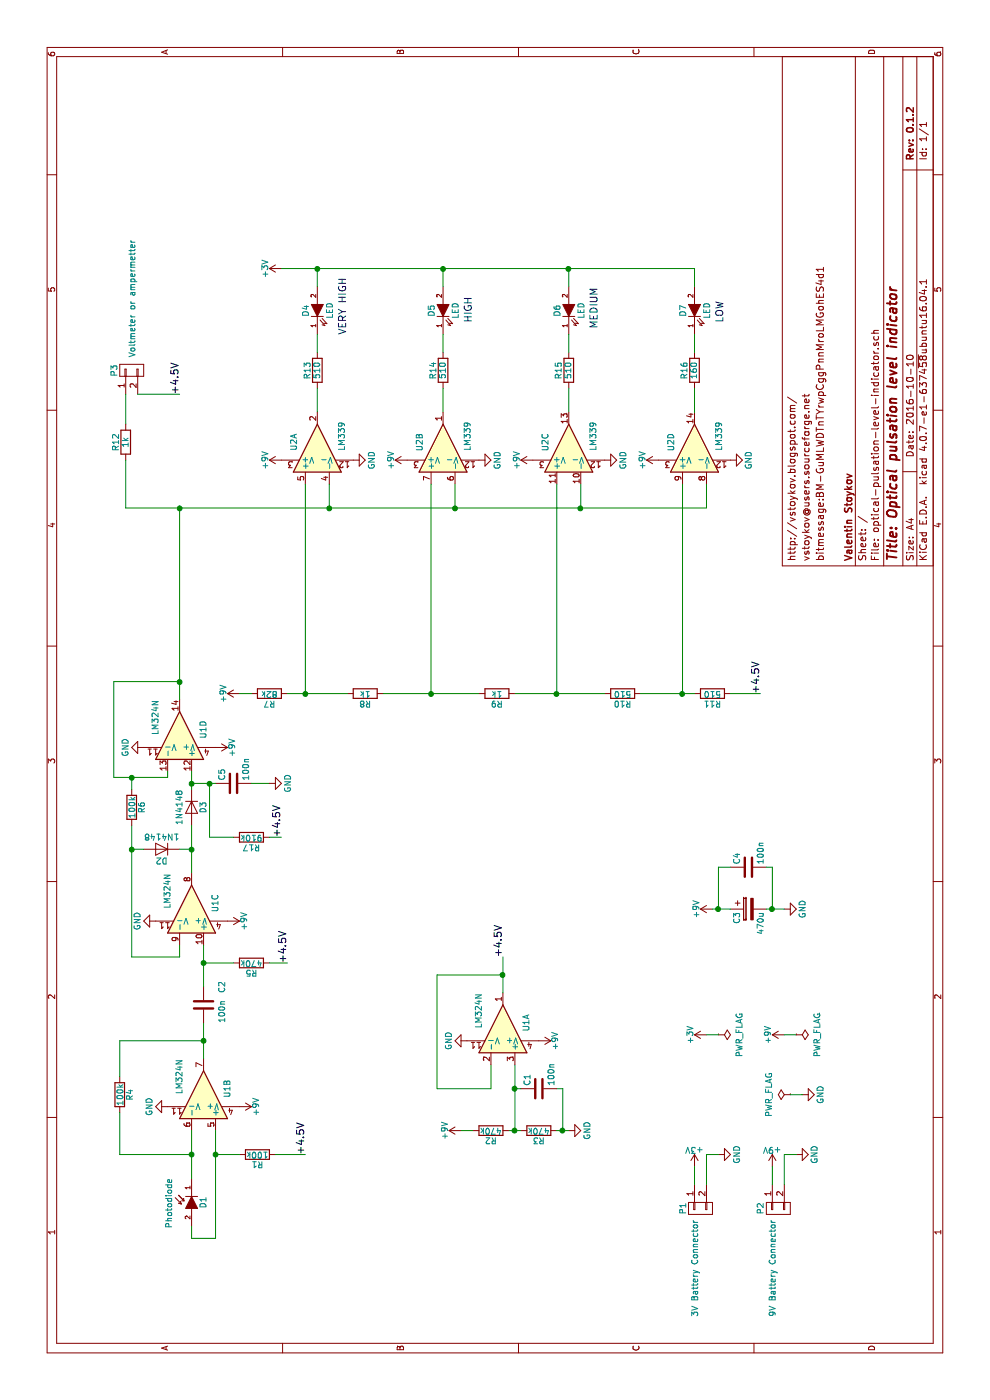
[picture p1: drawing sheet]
EESchema Schematic File Version 2
LIBS:optical-pulsation-level-indicator-rescue
LIBS:power
LIBS:device
LIBS:transistors
LIBS:conn
LIBS:linear
LIBS:regul
LIBS:74xx
LIBS:cmos4000
LIBS:adc-dac
LIBS:memory
LIBS:xilinx
LIBS:microcontrollers
LIBS:dsp
LIBS:microchip
LIBS:analog_switches
LIBS:motorola
LIBS:texas
LIBS:intel
LIBS:audio
LIBS:interface
LIBS:digital-audio
LIBS:philips
LIBS:display
LIBS:cypress
LIBS:siliconi
LIBS:opto
LIBS:atmel
LIBS:contrib
LIBS:valves
LIBS:MySymbols
LIBS:optical-pulsation-level-indicator-cache
EELAYER 25 0
EELAYER END
$Descr A4 11693 8268
encoding utf-8
Sheet 1 1
Title "Optical pulsation level indicator"
Date "2016-10-10"
Rev "0.1.2"
Comp "Valentin Stoykov"
Comment1 ""
Comment2 "bitmessage:BM-GuMLWDTnTYrwpCggPnnMroLMGohES4d1"
Comment3 "vstoykov@users.sourceforge.net"
Comment4 "http://vstoykov.blogspot.com/"
$EndDescr
$Comp
L Photodiode D1
U 1 1
P 1650 1600
F 0 "D1" H 1650 1700 50  0000 C CNN
F 1 "Photodiode" H 1657 1416 50  0000 C CNN
F 2 "LEDs:LED-5MM" H 1650 1600 50  0001 C CNN
F 3 "" H 1650 1600 50  0000 C CNN
	1    1650 1600
	-1   0    0    1   
$EndComp
$Comp
L CONN_01X02 P2
U 1 1
P 1600 6500
F 0 "P2" H 1600 6650 50  0000 C CNN
F 1 "9V Battery Connector" H 2100 6550 50  0000 C CNN
F 2 "MyFootprints:Battery_Connector" H 1600 5900 50  0001 C CNN
F 3 "" H 1600 6500 50  0000 C CNN
	1    1600 6500
	-1   0    0    -1  
$EndComp
$Comp
L LM324N U1
U 2 1
P 2550 1700
F 0 "U1" H 2600 1900 50  0000 C CNN
F 1 "LM324N" H 2700 1500 50  0000 C CNN
F 2 "Housings_DIP:DIP-14_W7.62mm_LongPads" H 2500 1800 50  0001 C CNN
F 3 "" H 2600 1900 50  0000 C CNN
	2    2550 1700
	1    0    0    1   
$EndComp
$Comp
L +9V #PWR01
U 1 1
P 1950 6450
F 0 "#PWR01" H 1950 6300 50  0001 C CNN
F 1 "+9V" H 1950 6590 50  0000 C CNN
F 2 "" H 1950 6450 50  0000 C CNN
F 3 "" H 1950 6450 50  0000 C CNN
	1    1950 6450
	0    1    1    0   
$EndComp
$Comp
L GND #PWR02
U 1 1
P 2050 6650
F 0 "#PWR02" H 2050 6400 50  0001 C CNN
F 1 "GND" H 2050 6500 50  0000 C CNN
F 2 "" H 2050 6650 50  0000 C CNN
F 3 "" H 2050 6650 50  0000 C CNN
	1    2050 6650
	1    0    0    -1  
$EndComp
$Comp
L GND #PWR03
U 1 1
P 2550 6700
F 0 "#PWR03" H 2550 6450 50  0001 C CNN
F 1 "GND" H 2550 6550 50  0000 C CNN
F 2 "" H 2550 6700 50  0000 C CNN
F 3 "" H 2550 6700 50  0000 C CNN
	1    2550 6700
	1    0    0    -1  
$EndComp
$Comp
L +9V #PWR04
U 1 1
P 3050 6550
F 0 "#PWR04" H 3050 6400 50  0001 C CNN
F 1 "+9V" H 3050 6690 50  0000 C CNN
F 2 "" H 3050 6550 50  0000 C CNN
F 3 "" H 3050 6550 50  0000 C CNN
	1    3050 6550
	1    0    0    -1  
$EndComp
$Comp
L PWR_FLAG #FLG05
U 1 1
P 2550 6600
F 0 "#FLG05" H 2550 6695 50  0001 C CNN
F 1 "PWR_FLAG" H 2550 6780 50  0000 C CNN
F 2 "" H 2550 6600 50  0000 C CNN
F 3 "" H 2550 6600 50  0000 C CNN
	1    2550 6600
	1    0    0    -1  
$EndComp
$Comp
L PWR_FLAG #FLG06
U 1 1
P 3050 6650
F 0 "#FLG06" H 3050 6745 50  0001 C CNN
F 1 "PWR_FLAG" H 3050 6830 50  0000 C CNN
F 2 "" H 3050 6650 50  0000 C CNN
F 3 "" H 3050 6650 50  0000 C CNN
	1    3050 6650
	-1   0    0    1   
$EndComp
$Comp
L R R4
U 1 1
P 2550 1000
F 0 "R4" V 2630 1000 50  0000 C CNN
F 1 "100k" V 2550 1000 50  0000 C CNN
F 2 "Resistors_ThroughHole:Resistor_Horizontal_RM15mm" V 2480 1000 50  0001 C CNN
F 3 "" H 2550 1000 50  0000 C CNN
	1    2550 1000
	0    1    1    0   
$EndComp
$Comp
L +9V #PWR07
U 1 1
P 2450 2000
F 0 "#PWR07" H 2450 1850 50  0001 C CNN
F 1 "+9V" H 2450 2140 50  0000 C CNN
F 2 "" H 2450 2000 50  0000 C CNN
F 3 "" H 2450 2000 50  0000 C CNN
	1    2450 2000
	-1   0    0    1   
$EndComp
$Comp
L GND #PWR08
U 1 1
P 2450 1400
F 0 "#PWR08" H 2450 1150 50  0001 C CNN
F 1 "GND" H 2450 1250 50  0000 C CNN
F 2 "" H 2450 1400 50  0000 C CNN
F 3 "" H 2450 1400 50  0000 C CNN
	1    2450 1400
	-1   0    0    1   
$EndComp
$Comp
L D D3
U 1 1
P 4950 1600
F 0 "D3" H 4950 1700 50  0000 C CNN
F 1 "1N4148" H 4950 1500 50  0000 C CNN
F 2 "Diodes_ThroughHole:Diode_DO-35_SOD27_Horizontal_RM10" H 4950 1600 50  0001 C CNN
F 3 "" H 4950 1600 50  0000 C CNN
	1    4950 1600
	-1   0    0    1   
$EndComp
$Comp
L R R8
U 1 1
P 5900 3050
F 0 "R8" V 5980 3050 50  0000 C CNN
F 1 "1k" V 5900 3050 50  0000 C CNN
F 2 "Resistors_ThroughHole:Resistor_Horizontal_RM15mm" V 5830 3050 50  0001 C CNN
F 3 "" H 5900 3050 50  0000 C CNN
	1    5900 3050
	-1   0    0    -1  
$EndComp
$Comp
L R R9
U 1 1
P 5900 4150
F 0 "R9" V 5980 4150 50  0000 C CNN
F 1 "1k" V 5900 4150 50  0000 C CNN
F 2 "Resistors_ThroughHole:Resistor_Horizontal_RM15mm" V 5830 4150 50  0001 C CNN
F 3 "" H 5900 4150 50  0000 C CNN
	1    5900 4150
	-1   0    0    -1  
$EndComp
$Comp
L R R10
U 1 1
P 5900 5200
F 0 "R10" V 5980 5200 50  0000 C CNN
F 1 "510" V 5900 5200 50  0000 C CNN
F 2 "Resistors_ThroughHole:Resistor_Horizontal_RM15mm" V 5830 5200 50  0001 C CNN
F 3 "" H 5900 5200 50  0000 C CNN
	1    5900 5200
	-1   0    0    -1  
$EndComp
$Comp
L R R11
U 1 1
P 5900 5950
F 0 "R11" V 5980 5950 50  0000 C CNN
F 1 "510" V 5900 5950 50  0000 C CNN
F 2 "Resistors_ThroughHole:Resistor_Horizontal_RM15mm" V 5830 5950 50  0001 C CNN
F 3 "" H 5900 5950 50  0000 C CNN
	1    5900 5950
	-1   0    0    -1  
$EndComp
$Comp
L R R14
U 1 1
P 8600 3700
F 0 "R14" V 8680 3700 50  0000 C CNN
F 1 "510" V 8600 3700 50  0000 C CNN
F 2 "Resistors_ThroughHole:Resistor_Horizontal_RM15mm" V 8530 3700 50  0001 C CNN
F 3 "" H 8600 3700 50  0000 C CNN
	1    8600 3700
	0    1    -1   0   
$EndComp
$Comp
L LED-RESCUE-optical-pulsation-level-indicator D5
U 1 1
P 9100 3700
F 0 "D5" H 9100 3800 50  0000 C CNN
F 1 "LED" H 9100 3600 50  0000 C CNN
F 2 "LEDs:LED-5MM" H 9100 3700 50  0001 C CNN
F 3 "" H 9100 3700 50  0000 C CNN
	1    9100 3700
	1    0    0    -1  
$EndComp
$Comp
L +3V #PWR09
U 1 1
P 9450 2350
F 0 "#PWR09" H 9450 2200 50  0001 C CNN
F 1 "+3V" H 9450 2490 50  0000 C CNN
F 2 "" H 9450 2350 50  0000 C CNN
F 3 "" H 9450 2350 50  0000 C CNN
	1    9450 2350
	1    0    0    -1  
$EndComp
$Comp
L R R15
U 1 1
P 8600 4750
F 0 "R15" V 8680 4750 50  0000 C CNN
F 1 "510" V 8600 4750 50  0000 C CNN
F 2 "Resistors_ThroughHole:Resistor_Horizontal_RM15mm" V 8530 4750 50  0001 C CNN
F 3 "" H 8600 4750 50  0000 C CNN
	1    8600 4750
	0    1    -1   0   
$EndComp
$Comp
L LED-RESCUE-optical-pulsation-level-indicator D6
U 1 1
P 9100 4750
F 0 "D6" H 9100 4850 50  0000 C CNN
F 1 "LED" H 9100 4650 50  0000 C CNN
F 2 "LEDs:LED-5MM" H 9100 4750 50  0001 C CNN
F 3 "" H 9100 4750 50  0000 C CNN
	1    9100 4750
	1    0    0    -1  
$EndComp
$Comp
L R R16
U 1 1
P 8600 5800
F 0 "R16" V 8680 5800 50  0000 C CNN
F 1 "160" V 8600 5800 50  0000 C CNN
F 2 "Resistors_ThroughHole:Resistor_Horizontal_RM15mm" V 8530 5800 50  0001 C CNN
F 3 "" H 8600 5800 50  0000 C CNN
	1    8600 5800
	0    1    -1   0   
$EndComp
$Comp
L LED-RESCUE-optical-pulsation-level-indicator D7
U 1 1
P 9100 5800
F 0 "D7" H 9100 5900 50  0000 C CNN
F 1 "LED" H 9100 5700 50  0000 C CNN
F 2 "LEDs:LED-5MM" H 9100 5800 50  0001 C CNN
F 3 "" H 9100 5800 50  0000 C CNN
	1    9100 5800
	1    0    0    -1  
$EndComp
$Comp
L CONN_01X02 P1
U 1 1
P 1600 5850
F 0 "P1" H 1600 6000 50  0000 C CNN
F 1 "3V Battery Connector" H 2100 5900 50  0000 C CNN
F 2 "MyFootprints:Battery_Connector" H 1600 5250 50  0001 C CNN
F 3 "" H 1600 5850 50  0000 C CNN
	1    1600 5850
	-1   0    0    -1  
$EndComp
$Comp
L GND #PWR010
U 1 1
P 2050 6000
F 0 "#PWR010" H 2050 5750 50  0001 C CNN
F 1 "GND" H 2050 5850 50  0000 C CNN
F 2 "" H 2050 6000 50  0000 C CNN
F 3 "" H 2050 6000 50  0000 C CNN
	1    2050 6000
	1    0    0    -1  
$EndComp
$Comp
L PWR_FLAG #FLG011
U 1 1
P 3050 6000
F 0 "#FLG011" H 3050 6095 50  0001 C CNN
F 1 "PWR_FLAG" H 3050 6180 50  0000 C CNN
F 2 "" H 3050 6000 50  0000 C CNN
F 3 "" H 3050 6000 50  0000 C CNN
	1    3050 6000
	-1   0    0    1   
$EndComp
$Comp
L +3V #PWR012
U 1 1
P 3050 5900
F 0 "#PWR012" H 3050 5750 50  0001 C CNN
F 1 "+3V" H 3050 6040 50  0000 C CNN
F 2 "" H 3050 5900 50  0000 C CNN
F 3 "" H 3050 5900 50  0000 C CNN
	1    3050 5900
	1    0    0    -1  
$EndComp
$Comp
L +3V #PWR013
U 1 1
P 1950 5800
F 0 "#PWR013" H 1950 5650 50  0001 C CNN
F 1 "+3V" H 1950 5940 50  0000 C CNN
F 2 "" H 1950 5800 50  0000 C CNN
F 3 "" H 1950 5800 50  0000 C CNN
	1    1950 5800
	0    1    1    0   
$EndComp
Text Notes 9000 6050 0    60   ~ 0
LOW
Text Notes 8950 5000 0    60   ~ 0
MEDIUM
Text Notes 9000 3950 0    60   ~ 0
HIGH
$Comp
L GND #PWR014
U 1 1
P 4100 6550
F 0 "#PWR014" H 4100 6300 50  0001 C CNN
F 1 "GND" H 4100 6400 50  0000 C CNN
F 2 "" H 4100 6550 50  0000 C CNN
F 3 "" H 4100 6550 50  0000 C CNN
	1    4100 6550
	1    0    0    -1  
$EndComp
$Comp
L +9V #PWR015
U 1 1
P 4100 5950
F 0 "#PWR015" H 4100 5800 50  0001 C CNN
F 1 "+9V" H 4100 6090 50  0000 C CNN
F 2 "" H 4100 5950 50  0000 C CNN
F 3 "" H 4100 5950 50  0000 C CNN
	1    4100 5950
	1    0    0    -1  
$EndComp
$Comp
L CP C3
U 1 1
P 4100 6250
F 0 "C3" H 4125 6350 50  0000 L CNN
F 1 "470u" H 4125 6150 50  0000 L CNN
F 2 "Capacitors_ThroughHole:C_Radial_D8_L21_P3.8" H 4138 6100 50  0001 C CNN
F 3 "" H 4100 6250 50  0000 C CNN
	1    4100 6250
	-1   0    0    -1  
$EndComp
$Comp
L C C4
U 1 1
P 4450 6250
F 0 "C4" H 4475 6350 50  0000 L CNN
F 1 "100n" H 4475 6150 50  0000 L CNN
F 2 "Capacitors_ThroughHole:C_Rect_L7_W2.5_P5" H 4488 6100 50  0001 C CNN
F 3 "" H 4450 6250 50  0000 C CNN
	1    4450 6250
	1    0    0    -1  
$EndComp
$Comp
L LM339 U2
U 1 1
P 7950 2650
F 0 "U2" H 8000 2850 50  0000 C CNN
F 1 "LM339" H 8050 2450 50  0000 C CNN
F 2 "Housings_DIP:DIP-14_W7.62mm_LongPads" H 7900 2750 50  0001 C CNN
F 3 "" H 8000 2850 50  0000 C CNN
	1    7950 2650
	1    0    0    -1  
$EndComp
$Comp
L LM339 U2
U 2 1
P 7950 3700
F 0 "U2" H 8000 3900 50  0000 C CNN
F 1 "LM339" H 8050 3500 50  0000 C CNN
F 2 "Housings_DIP:DIP-14_W7.62mm_LongPads" H 7900 3800 50  0001 C CNN
F 3 "" H 8000 3900 50  0000 C CNN
	2    7950 3700
	1    0    0    -1  
$EndComp
$Comp
L LM339 U2
U 3 1
P 7950 4750
F 0 "U2" H 8000 4950 50  0000 C CNN
F 1 "LM339" H 8050 4550 50  0000 C CNN
F 2 "Housings_DIP:DIP-14_W7.62mm_LongPads" H 7900 4850 50  0001 C CNN
F 3 "" H 8000 4950 50  0000 C CNN
	3    7950 4750
	1    0    0    -1  
$EndComp
$Comp
L LM339 U2
U 4 1
P 7950 5800
F 0 "U2" H 8000 6000 50  0000 C CNN
F 1 "LM339" H 8050 5600 50  0000 C CNN
F 2 "Housings_DIP:DIP-14_W7.62mm_LongPads" H 7900 5900 50  0001 C CNN
F 3 "" H 8000 6000 50  0000 C CNN
	4    7950 5800
	1    0    0    -1  
$EndComp
$Comp
L LM324N U1
U 1 1
P 3100 4200
F 0 "U1" H 3150 4400 50  0000 C CNN
F 1 "LM324N" H 3250 4000 50  0000 C CNN
F 2 "Housings_DIP:DIP-14_W7.62mm_LongPads" H 3050 4300 50  0001 C CNN
F 3 "" H 3150 4400 50  0000 C CNN
	1    3100 4200
	1    0    0    1   
$EndComp
$Comp
L +9V #PWR016
U 1 1
P 3000 4500
F 0 "#PWR016" H 3000 4350 50  0001 C CNN
F 1 "+9V" H 3000 4640 50  0000 C CNN
F 2 "" H 3000 4500 50  0000 C CNN
F 3 "" H 3000 4500 50  0000 C CNN
	1    3000 4500
	-1   0    0    1   
$EndComp
$Comp
L GND #PWR017
U 1 1
P 3000 3900
F 0 "#PWR017" H 3000 3650 50  0001 C CNN
F 1 "GND" H 3000 3750 50  0000 C CNN
F 2 "" H 3000 3900 50  0000 C CNN
F 3 "" H 3000 3900 50  0000 C CNN
	1    3000 3900
	-1   0    0    1   
$EndComp
$Comp
L LM324N U1
U 3 1
P 4100 1600
F 0 "U1" H 4150 1800 50  0000 C CNN
F 1 "LM324N" H 4250 1400 50  0000 C CNN
F 2 "Housings_DIP:DIP-14_W7.62mm_LongPads" H 4050 1700 50  0001 C CNN
F 3 "" H 4150 1800 50  0000 C CNN
	3    4100 1600
	1    0    0    1   
$EndComp
$Comp
L +9V #PWR018
U 1 1
P 4000 1900
F 0 "#PWR018" H 4000 1750 50  0001 C CNN
F 1 "+9V" H 4000 2040 50  0000 C CNN
F 2 "" H 4000 1900 50  0000 C CNN
F 3 "" H 4000 1900 50  0000 C CNN
	1    4000 1900
	-1   0    0    1   
$EndComp
$Comp
L GND #PWR019
U 1 1
P 4000 1300
F 0 "#PWR019" H 4000 1050 50  0001 C CNN
F 1 "GND" H 4000 1150 50  0000 C CNN
F 2 "" H 4000 1300 50  0000 C CNN
F 3 "" H 4000 1300 50  0000 C CNN
	1    4000 1300
	-1   0    0    1   
$EndComp
$Comp
L LM324N U1
U 4 1
P 5550 1500
F 0 "U1" H 5600 1700 50  0000 C CNN
F 1 "LM324N" H 5700 1300 50  0000 C CNN
F 2 "Housings_DIP:DIP-14_W7.62mm_LongPads" H 5500 1600 50  0001 C CNN
F 3 "" H 5600 1700 50  0000 C CNN
	4    5550 1500
	1    0    0    1   
$EndComp
$Comp
L +9V #PWR020
U 1 1
P 5450 1800
F 0 "#PWR020" H 5450 1650 50  0001 C CNN
F 1 "+9V" H 5450 1940 50  0000 C CNN
F 2 "" H 5450 1800 50  0000 C CNN
F 3 "" H 5450 1800 50  0000 C CNN
	1    5450 1800
	-1   0    0    1   
$EndComp
$Comp
L GND #PWR021
U 1 1
P 5450 1200
F 0 "#PWR021" H 5450 950 50  0001 C CNN
F 1 "GND" H 5450 1050 50  0000 C CNN
F 2 "" H 5450 1200 50  0000 C CNN
F 3 "" H 5450 1200 50  0000 C CNN
	1    5450 1200
	-1   0    0    1   
$EndComp
$Comp
L R R2
U 1 1
P 2250 4100
F 0 "R2" V 2330 4100 50  0000 C CNN
F 1 "470k" V 2250 4100 50  0000 C CNN
F 2 "Resistors_ThroughHole:Resistor_Horizontal_RM15mm" V 2180 4100 50  0001 C CNN
F 3 "" H 2250 4100 50  0000 C CNN
	1    2250 4100
	-1   0    0    -1  
$EndComp
$Comp
L R R3
U 1 1
P 2250 4500
F 0 "R3" V 2330 4500 50  0000 C CNN
F 1 "470k" V 2250 4500 50  0000 C CNN
F 2 "Resistors_ThroughHole:Resistor_Horizontal_RM15mm" V 2180 4500 50  0001 C CNN
F 3 "" H 2250 4500 50  0000 C CNN
	1    2250 4500
	-1   0    0    -1  
$EndComp
$Comp
L +9V #PWR022
U 1 1
P 2250 3850
F 0 "#PWR022" H 2250 3700 50  0001 C CNN
F 1 "+9V" H 2250 3990 50  0000 C CNN
F 2 "" H 2250 3850 50  0000 C CNN
F 3 "" H 2250 3850 50  0000 C CNN
	1    2250 3850
	1    0    0    -1  
$EndComp
$Comp
L GND #PWR023
U 1 1
P 2250 4750
F 0 "#PWR023" H 2250 4500 50  0001 C CNN
F 1 "GND" H 2250 4600 50  0000 C CNN
F 2 "" H 2250 4750 50  0000 C CNN
F 3 "" H 2250 4750 50  0000 C CNN
	1    2250 4750
	1    0    0    -1  
$EndComp
$Comp
L C C1
U 1 1
P 2600 4500
F 0 "C1" H 2625 4600 50  0000 L CNN
F 1 "100n" H 2625 4400 50  0000 L CNN
F 2 "Capacitors_ThroughHole:C_Rect_L7_W2.5_P5" H 2638 4350 50  0001 C CNN
F 3 "" H 2600 4500 50  0000 C CNN
	1    2600 4500
	1    0    0    -1  
$EndComp
Text Label 3700 4200 0    60   ~ 0
+4.5V
$Comp
L R R1
U 1 1
P 2050 2150
F 0 "R1" V 2130 2150 50  0000 C CNN
F 1 "100k" V 2050 2150 50  0000 C CNN
F 2 "Resistors_ThroughHole:Resistor_Horizontal_RM15mm" V 1980 2150 50  0001 C CNN
F 3 "" H 2050 2150 50  0000 C CNN
	1    2050 2150
	-1   0    0    1   
$EndComp
Wire Wire Line
	1800 6450 1950 6450
Wire Wire Line
	1800 6550 2050 6550
Wire Wire Line
	2050 6550 2050 6650
Wire Wire Line
	2550 6600 2550 6700
Wire Wire Line
	3050 6550 3050 6650
Wire Wire Line
	1850 1600 2250 1600
Wire Wire Line
	2050 1000 2050 1600
Connection ~ 2050 1600
Wire Wire Line
	2850 1700 3150 1700
Wire Wire Line
	1350 1800 2250 1800
Wire Wire Line
	2050 1800 2050 2000
Wire Wire Line
	5900 4300 5900 5050
Wire Wire Line
	5900 5350 5900 5800
Wire Wire Line
	5900 6100 5900 6350
Wire Wire Line
	8250 3700 8450 3700
Wire Wire Line
	8750 3700 8900 3700
Wire Wire Line
	9450 2350 9450 5800
Wire Wire Line
	9450 3700 9300 3700
Wire Wire Line
	8750 4750 8900 4750
Wire Wire Line
	8750 5800 8900 5800
Wire Wire Line
	8450 4750 8250 4750
Wire Wire Line
	8250 5800 8450 5800
Wire Wire Line
	9450 5800 9300 5800
Connection ~ 9450 3700
Wire Wire Line
	9300 4750 9450 4750
Connection ~ 9450 4750
Wire Wire Line
	1800 5800 1950 5800
Wire Wire Line
	1800 5900 2050 5900
Wire Wire Line
	2050 5900 2050 6000
Wire Wire Line
	3050 5900 3050 6000
Wire Wire Line
	2050 2550 2050 2300
Wire Wire Line
	4100 5950 4100 6100
Wire Wire Line
	4100 6400 4100 6550
Wire Wire Line
	4450 6400 4450 6450
Wire Wire Line
	4450 6450 4100 6450
Connection ~ 4100 6450
Wire Wire Line
	4450 6100 4450 6000
Wire Wire Line
	4450 6000 4100 6000
Connection ~ 4100 6000
Wire Wire Line
	2600 4100 2800 4100
Wire Wire Line
	3400 4200 3700 4200
Wire Wire Line
	2250 3850 2250 3950
Wire Wire Line
	2250 4250 2250 4350
Wire Wire Line
	2250 4650 2250 4750
Connection ~ 2250 4300
Wire Wire Line
	2600 4100 2600 3650
Wire Wire Line
	2600 3650 3550 3650
Wire Wire Line
	3550 3650 3550 4200
Connection ~ 3550 4200
Wire Wire Line
	2600 4350 2600 4300
Connection ~ 2600 4300
Wire Wire Line
	2600 4700 2250 4700
Connection ~ 2250 4700
Wire Wire Line
	2600 4650 2600 4700
Wire Wire Line
	2250 4300 2800 4300
Wire Wire Line
	1450 1600 1350 1600
Wire Wire Line
	1350 1600 1350 1800
Connection ~ 2050 1800
Text Label 2050 2550 0    60   ~ 0
+4.5V
Wire Wire Line
	2050 1000 2400 1000
Wire Wire Line
	2700 1000 3000 1000
Wire Wire Line
	3000 1000 3000 1700
Connection ~ 3000 1700
$Comp
L C C2
U 1 1
P 3300 1700
F 0 "C2" V 3450 1800 50  0000 L CNN
F 1 "100n" V 3450 1550 50  0000 L CNN
F 2 "Capacitors_ThroughHole:C_Rect_L7_W2.5_P5" H 3338 1550 50  0001 C CNN
F 3 "" H 3300 1700 50  0000 C CNN
	1    3300 1700
	0    1    1    0   
$EndComp
$Comp
L R R5
U 1 1
P 3650 2100
F 0 "R5" V 3730 2100 50  0000 C CNN
F 1 "470k" V 3650 2100 50  0000 C CNN
F 2 "Resistors_ThroughHole:Resistor_Horizontal_RM15mm" V 3580 2100 50  0001 C CNN
F 3 "" H 3650 2100 50  0000 C CNN
	1    3650 2100
	-1   0    0    1   
$EndComp
Wire Wire Line
	3650 1700 3650 1950
Wire Wire Line
	3650 2400 3650 2250
Text Label 3650 2400 0    60   ~ 0
+4.5V
Wire Wire Line
	3450 1700 3800 1700
$Comp
L D D2
U 1 1
P 4600 1350
F 0 "D2" H 4600 1450 50  0000 C CNN
F 1 "1N4148" H 4600 1250 50  0000 C CNN
F 2 "Diodes_ThroughHole:Diode_DO-35_SOD27_Horizontal_RM10" H 4600 1350 50  0001 C CNN
F 3 "" H 4600 1350 50  0000 C CNN
	1    4600 1350
	0    -1   -1   0   
$EndComp
Wire Wire Line
	4400 1600 4800 1600
Wire Wire Line
	4600 1500 4600 1600
Connection ~ 4600 1600
Wire Wire Line
	4600 1200 4600 1100
Wire Wire Line
	3700 1100 4800 1100
Wire Wire Line
	3700 1500 3800 1500
$Comp
L R R6
U 1 1
P 4950 1100
F 0 "R6" V 5030 1100 50  0000 C CNN
F 1 "100k" V 4950 1100 50  0000 C CNN
F 2 "Resistors_ThroughHole:Resistor_Horizontal_RM15mm" V 4880 1100 50  0001 C CNN
F 3 "" H 4950 1100 50  0000 C CNN
	1    4950 1100
	0    1    1    0   
$EndComp
Connection ~ 4600 1100
Wire Wire Line
	3700 1100 3700 1500
Connection ~ 3650 1700
Wire Wire Line
	5100 1600 5250 1600
Wire Wire Line
	5200 1400 5250 1400
Wire Wire Line
	5200 950  5200 1400
Wire Wire Line
	5200 950  6000 950 
Wire Wire Line
	6000 950  6000 1500
Connection ~ 6000 1500
Wire Wire Line
	5100 1100 5200 1100
Connection ~ 5200 1100
$Comp
L C C5
U 1 1
P 5150 1950
F 0 "C5" H 5175 2050 50  0000 L CNN
F 1 "100n" H 5175 1850 50  0000 L CNN
F 2 "Capacitors_ThroughHole:C_Rect_L7_W2.5_P5" H 5188 1800 50  0001 C CNN
F 3 "" H 5150 1950 50  0000 C CNN
	1    5150 1950
	1    0    0    -1  
$EndComp
Wire Wire Line
	5150 1600 5150 1800
Connection ~ 5150 1600
Wire Wire Line
	5150 2100 5150 2250
$Comp
L GND #PWR024
U 1 1
P 5150 2250
F 0 "#PWR024" H 5150 2000 50  0001 C CNN
F 1 "GND" H 5150 2100 50  0000 C CNN
F 2 "" H 5150 2250 50  0000 C CNN
F 3 "" H 5150 2250 50  0000 C CNN
	1    5150 2250
	1    0    0    -1  
$EndComp
$Comp
L R R13
U 1 1
P 8600 2650
F 0 "R13" V 8680 2650 50  0000 C CNN
F 1 "510" V 8600 2650 50  0000 C CNN
F 2 "Resistors_ThroughHole:Resistor_Horizontal_RM15mm" V 8530 2650 50  0001 C CNN
F 3 "" H 8600 2650 50  0000 C CNN
	1    8600 2650
	0    1    -1   0   
$EndComp
$Comp
L LED-RESCUE-optical-pulsation-level-indicator D4
U 1 1
P 9100 2650
F 0 "D4" H 9100 2750 50  0000 C CNN
F 1 "LED" H 9100 2550 50  0000 C CNN
F 2 "LEDs:LED-5MM" H 9100 2650 50  0001 C CNN
F 3 "" H 9100 2650 50  0000 C CNN
	1    9100 2650
	1    0    0    -1  
$EndComp
Text Notes 8900 2900 0    60   ~ 0
VERY HIGH
Wire Wire Line
	8250 2650 8450 2650
Wire Wire Line
	8750 2650 8900 2650
Wire Wire Line
	9450 2650 9300 2650
Connection ~ 9450 2650
Wire Wire Line
	7450 5900 7650 5900
Wire Wire Line
	7450 2750 7650 2750
Connection ~ 7450 2750
Wire Wire Line
	7450 3800 7650 3800
Connection ~ 7450 3800
Wire Wire Line
	7450 4850 7650 4850
Wire Wire Line
	5850 1500 7450 1500
$Comp
L +9V #PWR025
U 1 1
P 7850 2350
F 0 "#PWR025" H 7850 2200 50  0001 C CNN
F 1 "+9V" H 7850 2490 50  0000 C CNN
F 2 "" H 7850 2350 50  0000 C CNN
F 3 "" H 7850 2350 50  0000 C CNN
	1    7850 2350
	1    0    0    -1  
$EndComp
$Comp
L +9V #PWR026
U 1 1
P 7850 3400
F 0 "#PWR026" H 7850 3250 50  0001 C CNN
F 1 "+9V" H 7850 3540 50  0000 C CNN
F 2 "" H 7850 3400 50  0000 C CNN
F 3 "" H 7850 3400 50  0000 C CNN
	1    7850 3400
	1    0    0    -1  
$EndComp
$Comp
L +9V #PWR027
U 1 1
P 7850 4450
F 0 "#PWR027" H 7850 4300 50  0001 C CNN
F 1 "+9V" H 7850 4590 50  0000 C CNN
F 2 "" H 7850 4450 50  0000 C CNN
F 3 "" H 7850 4450 50  0000 C CNN
	1    7850 4450
	1    0    0    -1  
$EndComp
$Comp
L +9V #PWR028
U 1 1
P 7850 5500
F 0 "#PWR028" H 7850 5350 50  0001 C CNN
F 1 "+9V" H 7850 5640 50  0000 C CNN
F 2 "" H 7850 5500 50  0000 C CNN
F 3 "" H 7850 5500 50  0000 C CNN
	1    7850 5500
	1    0    0    -1  
$EndComp
$Comp
L GND #PWR029
U 1 1
P 7850 2950
F 0 "#PWR029" H 7850 2700 50  0001 C CNN
F 1 "GND" H 7850 2800 50  0000 C CNN
F 2 "" H 7850 2950 50  0000 C CNN
F 3 "" H 7850 2950 50  0000 C CNN
	1    7850 2950
	1    0    0    -1  
$EndComp
$Comp
L GND #PWR030
U 1 1
P 7850 4000
F 0 "#PWR030" H 7850 3750 50  0001 C CNN
F 1 "GND" H 7850 3850 50  0000 C CNN
F 2 "" H 7850 4000 50  0000 C CNN
F 3 "" H 7850 4000 50  0000 C CNN
	1    7850 4000
	1    0    0    -1  
$EndComp
$Comp
L GND #PWR031
U 1 1
P 7850 5050
F 0 "#PWR031" H 7850 4800 50  0001 C CNN
F 1 "GND" H 7850 4900 50  0000 C CNN
F 2 "" H 7850 5050 50  0000 C CNN
F 3 "" H 7850 5050 50  0000 C CNN
	1    7850 5050
	1    0    0    -1  
$EndComp
$Comp
L GND #PWR032
U 1 1
P 7850 6100
F 0 "#PWR032" H 7850 5850 50  0001 C CNN
F 1 "GND" H 7850 5950 50  0000 C CNN
F 2 "" H 7850 6100 50  0000 C CNN
F 3 "" H 7850 6100 50  0000 C CNN
	1    7850 6100
	1    0    0    -1  
$EndComp
Text Label 5900 6350 0    60   ~ 0
+4.5V
Wire Wire Line
	7650 5700 5900 5700
Connection ~ 5900 5700
Wire Wire Line
	7450 1050 7450 5900
Connection ~ 7450 4850
Wire Wire Line
	7650 4650 5900 4650
Connection ~ 5900 4650
Wire Wire Line
	5900 3200 5900 4000
Wire Wire Line
	7650 3600 5900 3600
Connection ~ 5900 3600
$Comp
L R R7
U 1 1
P 5900 2250
F 0 "R7" V 5980 2250 50  0000 C CNN
F 1 "82k" V 5900 2250 50  0000 C CNN
F 2 "Resistors_ThroughHole:Resistor_Horizontal_RM15mm" V 5830 2250 50  0001 C CNN
F 3 "" H 5900 2250 50  0000 C CNN
	1    5900 2250
	-1   0    0    -1  
$EndComp
Wire Wire Line
	5900 2400 5900 2900
$Comp
L +9V #PWR033
U 1 1
P 5900 2000
F 0 "#PWR033" H 5900 1850 50  0001 C CNN
F 1 "+9V" H 5900 2140 50  0000 C CNN
F 2 "" H 5900 2000 50  0000 C CNN
F 3 "" H 5900 2000 50  0000 C CNN
	1    5900 2000
	1    0    0    -1  
$EndComp
Wire Wire Line
	7650 2550 5900 2550
Connection ~ 5900 2550
Wire Wire Line
	5900 2000 5900 2100
$Comp
L CONN_01X02 P3
U 1 1
P 8600 1100
F 0 "P3" H 8600 1250 50  0000 C CNN
F 1 "Voltmeter or ampermetter" H 9200 1100 50  0000 C CNN
F 2 "MyFootprints:Voltmeter_Connector" H 8600 500 50  0001 C CNN
F 3 "" H 8600 1100 50  0000 C CNN
	1    8600 1100
	1    0    0    -1  
$EndComp
$Comp
L R R12
U 1 1
P 8000 1050
F 0 "R12" V 8080 1050 50  0000 C CNN
F 1 "1k" V 8000 1050 50  0000 C CNN
F 2 "Resistors_ThroughHole:Resistor_Horizontal_RM15mm" V 7930 1050 50  0001 C CNN
F 3 "" H 8000 1050 50  0000 C CNN
	1    8000 1050
	0    1    -1   0   
$EndComp
Wire Wire Line
	8400 1050 8150 1050
Wire Wire Line
	7850 1050 7450 1050
Connection ~ 7450 1500
Text Label 8400 1500 0    60   ~ 0
+4.5V
Wire Wire Line
	8400 1150 8400 1500
$Comp
L R R17
U 1 1
P 4700 2100
F 0 "R17" V 4780 2100 50  0000 C CNN
F 1 "910k" V 4700 2100 50  0000 C CNN
F 2 "Resistors_ThroughHole:Resistor_Horizontal_RM15mm" V 4630 2100 50  0001 C CNN
F 3 "" H 4700 2100 50  0000 C CNN
	1    4700 2100
	-1   0    0    1   
$EndComp
Text Label 4700 2350 0    60   ~ 0
+4.5V
Wire Wire Line
	4700 2250 4700 2350
Wire Wire Line
	5150 1750 4700 1750
Wire Wire Line
	4700 1750 4700 1950
Connection ~ 5150 1750
$EndSCHEMATC
